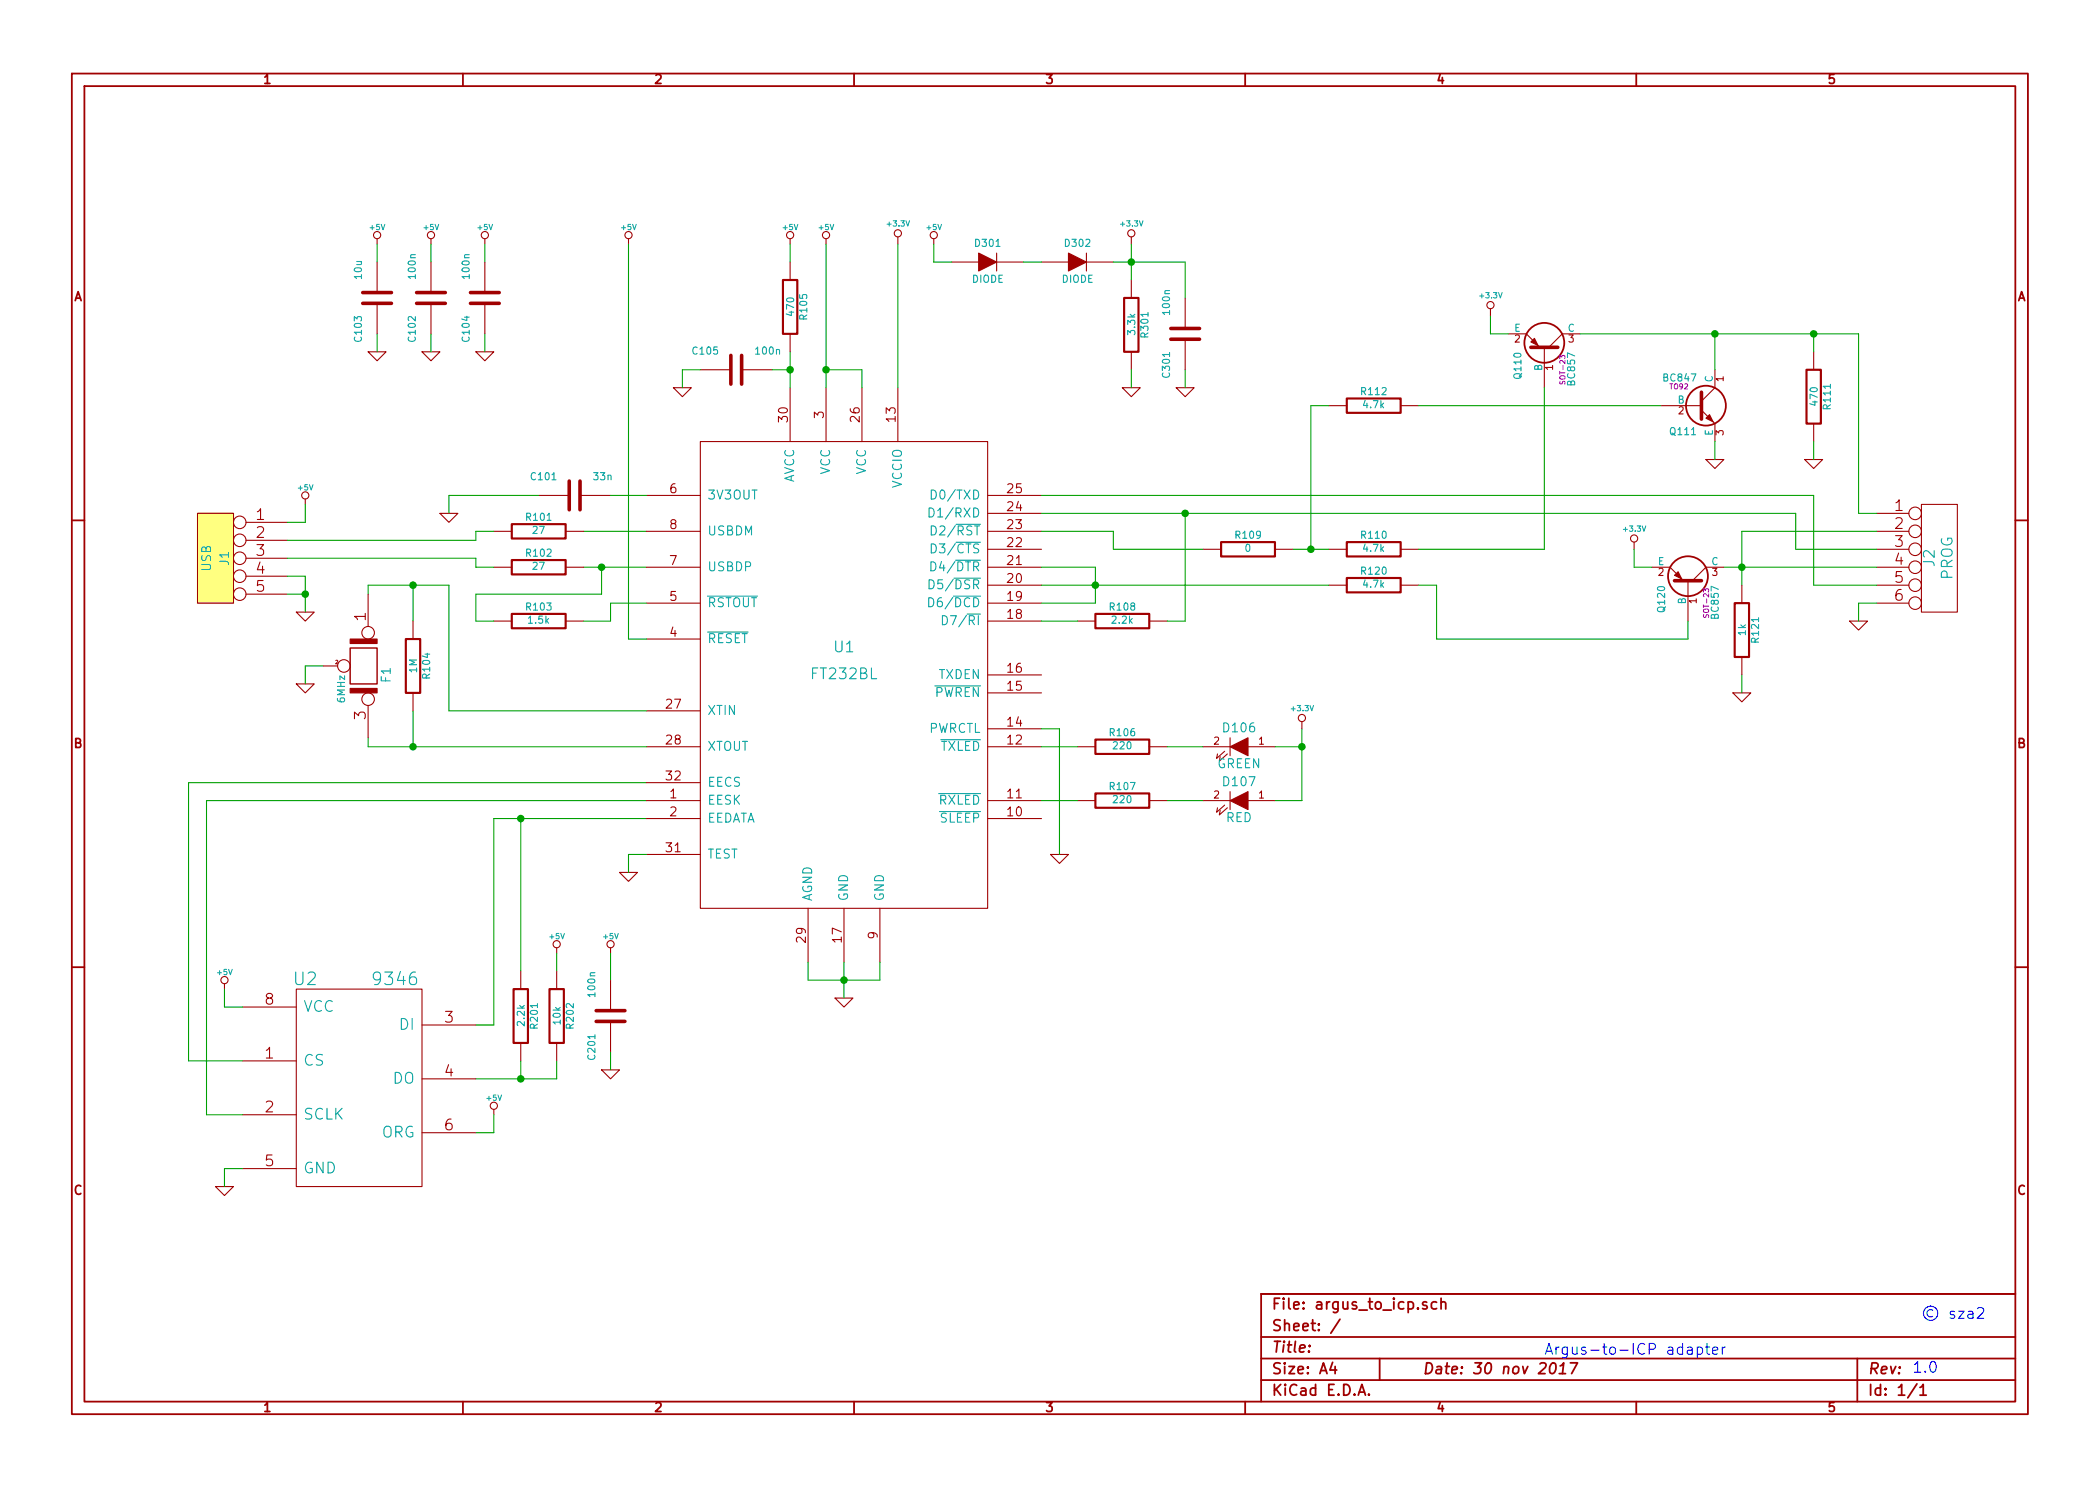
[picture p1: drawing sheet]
EESchema Schematic File Version 2
LIBS:power
LIBS:device
LIBS:transistors
LIBS:conn
LIBS:linear
LIBS:regul
LIBS:74xx
LIBS:cmos4000
LIBS:adc-dac
LIBS:memory
LIBS:xilinx
LIBS:special
LIBS:microcontrollers
LIBS:dsp
LIBS:microchip
LIBS:analog_switches
LIBS:motorola
LIBS:texas
LIBS:intel
LIBS:audio
LIBS:interface
LIBS:digital-audio
LIBS:philips
LIBS:display
LIBS:cypress
LIBS:siliconi
LIBS:opto
LIBS:atmel
LIBS:contrib
LIBS:valves
LIBS:argus_to_icp-cache
EELAYER 27 0
EELAYER END
$Descr A4 11693 8268
encoding utf-8
Sheet 1 1
Title ""
Date "30 nov 2017"
Rev ""
Comp ""
Comment1 ""
Comment2 ""
Comment3 ""
Comment4 ""
$EndDescr
$Comp
L 9346 U2
U 1 1
P 2000 6050
F 0 "U2" H 1700 6650 70  0000 C CNN
F 1 "9346" H 2200 6650 70  0000 C CNN
F 2 "" H 2000 6050 60  0000 C CNN
F 3 "" H 2000 6050 60  0000 C CNN
	1    2000 6050
	1    0    0    -1  
$EndComp
Wire Wire Line
	1050 4350 3600 4350
Wire Wire Line
	1050 4350 1050 5900
Wire Wire Line
	1050 5900 1350 5900
Wire Wire Line
	1150 4450 3600 4450
Wire Wire Line
	1150 4450 1150 6200
Wire Wire Line
	1150 6200 1350 6200
Wire Wire Line
	2750 4550 3600 4550
$Comp
L R R201
U 1 1
P 2900 5650
F 0 "R201" V 2980 5650 40  0000 C CNN
F 1 "2.2k" V 2907 5651 40  0000 C CNN
F 2 "~" V 2830 5650 30  0000 C CNN
F 3 "~" H 2900 5650 30  0000 C CNN
	1    2900 5650
	1    0    0    -1  
$EndComp
$Comp
L GND #PWR?
U 1 1
P 1250 6600
F 0 "#PWR?" H 1250 6600 30  0001 C CNN
F 1 "GND" H 1250 6530 30  0001 C CNN
F 2 "" H 1250 6600 60  0000 C CNN
F 3 "" H 1250 6600 60  0000 C CNN
	1    1250 6600
	1    0    0    -1  
$EndComp
$Comp
L GND #PWR?
U 1 1
P 4700 5550
F 0 "#PWR?" H 4700 5550 30  0001 C CNN
F 1 "GND" H 4700 5480 30  0001 C CNN
F 2 "" H 4700 5550 60  0000 C CNN
F 3 "" H 4700 5550 60  0000 C CNN
	1    4700 5550
	1    0    0    -1  
$EndComp
Wire Wire Line
	1350 6500 1250 6500
$Comp
L CONN_5 J1
U 1 1
P 1200 3100
F 0 "J1" V 1150 3100 50  0000 C CNN
F 1 "USB" V 1250 3100 50  0000 C CNN
F 2 "" H 1200 3100 60  0000 C CNN
F 3 "" H 1200 3100 60  0000 C CNN
	1    1200 3100
	-1   0    0    -1  
$EndComp
Wire Wire Line
	3250 3150 3600 3150
Wire Wire Line
	3250 2950 3600 2950
$Comp
L GND #PWR?
U 1 1
P 1700 3400
F 0 "#PWR?" H 1700 3400 30  0001 C CNN
F 1 "GND" H 1700 3330 30  0001 C CNN
F 2 "" H 1700 3400 60  0000 C CNN
F 3 "" H 1700 3400 60  0000 C CNN
	1    1700 3400
	1    0    0    -1  
$EndComp
Wire Wire Line
	1600 3200 1700 3200
Wire Wire Line
	1600 3300 1700 3300
Connection ~ 1700 3300
$Comp
L +5V #PWR?
U 1 1
P 1700 2800
F 0 "#PWR?" H 1700 2890 20  0001 C CNN
F 1 "+5V" H 1700 2890 30  0000 C CNN
F 2 "" H 1700 2800 60  0000 C CNN
F 3 "" H 1700 2800 60  0000 C CNN
	1    1700 2800
	1    0    0    -1  
$EndComp
$Comp
L +5V #PWR?
U 1 1
P 4600 1350
F 0 "#PWR?" H 4600 1440 20  0001 C CNN
F 1 "+5V" H 4600 1440 30  0000 C CNN
F 2 "" H 4600 1350 60  0000 C CNN
F 3 "" H 4600 1350 60  0000 C CNN
	1    4600 1350
	1    0    0    -1  
$EndComp
Wire Wire Line
	1700 2900 1600 2900
$Comp
L R R101
U 1 1
P 3000 2950
F 0 "R101" V 3080 2950 40  0000 C CNN
F 1 "27" V 3007 2951 40  0000 C CNN
F 2 "~" V 2930 2950 30  0000 C CNN
F 3 "~" H 3000 2950 30  0000 C CNN
	1    3000 2950
	0    -1   -1   0   
$EndComp
$Comp
L R R102
U 1 1
P 3000 3150
F 0 "R102" V 3080 3150 40  0000 C CNN
F 1 "27" V 3007 3151 40  0000 C CNN
F 2 "~" V 2930 3150 30  0000 C CNN
F 3 "~" H 3000 3150 30  0000 C CNN
	1    3000 3150
	0    -1   -1   0   
$EndComp
Wire Wire Line
	2650 3000 2650 2950
Wire Wire Line
	2650 2950 2750 2950
Wire Wire Line
	2650 3100 2650 3150
Wire Wire Line
	2650 3150 2750 3150
$Comp
L +5V #PWR?
U 1 1
P 1250 5500
F 0 "#PWR?" H 1250 5590 20  0001 C CNN
F 1 "+5V" H 1250 5590 30  0000 C CNN
F 2 "" H 1250 5500 60  0000 C CNN
F 3 "" H 1250 5500 60  0000 C CNN
	1    1250 5500
	1    0    0    -1  
$EndComp
Wire Wire Line
	1350 5600 1250 5600
$Comp
L FT232BM U1
U 1 1
P 4700 3750
F 0 "U1" H 4700 3900 60  0000 C CNN
F 1 "FT232BL" H 4700 3750 60  0000 C CNN
F 2 "" H 4700 3750 60  0000 C CNN
F 3 "" H 4700 3750 60  0000 C CNN
	1    4700 3750
	-1   0    0    -1  
$EndComp
$Comp
L LED D106
U 1 1
P 6900 4150
F 0 "D106" H 6900 4250 50  0000 C CNN
F 1 "GREEN" H 6900 4050 50  0000 C CNN
F 2 "~" H 6900 4150 60  0000 C CNN
F 3 "~" H 6900 4150 60  0000 C CNN
	1    6900 4150
	-1   0    0    -1  
$EndComp
$Comp
L R R106
U 1 1
P 6250 4150
F 0 "R106" V 6330 4150 40  0000 C CNN
F 1 "220" V 6257 4151 40  0000 C CNN
F 2 "~" V 6180 4150 30  0000 C CNN
F 3 "~" H 6250 4150 30  0000 C CNN
	1    6250 4150
	0    -1   -1   0   
$EndComp
$Comp
L R R107
U 1 1
P 6250 4450
F 0 "R107" V 6330 4450 40  0000 C CNN
F 1 "220" V 6257 4451 40  0000 C CNN
F 2 "~" V 6180 4450 30  0000 C CNN
F 3 "~" H 6250 4450 30  0000 C CNN
	1    6250 4450
	0    -1   -1   0   
$EndComp
$Comp
L LED D107
U 1 1
P 6900 4450
F 0 "D107" H 6900 4550 50  0000 C CNN
F 1 "RED" H 6900 4350 50  0000 C CNN
F 2 "~" H 6900 4450 60  0000 C CNN
F 3 "~" H 6900 4450 60  0000 C CNN
	1    6900 4450
	-1   0    0    -1  
$EndComp
Wire Wire Line
	5800 4150 6000 4150
Wire Wire Line
	5800 4450 6000 4450
Wire Wire Line
	6500 4150 6700 4150
Wire Wire Line
	6500 4450 6700 4450
$Comp
L +3.3V #PWR?
U 1 1
P 5000 1350
F 0 "#PWR?" H 5000 1310 30  0001 C CNN
F 1 "+3.3V" H 5000 1460 30  0000 C CNN
F 2 "" H 5000 1350 60  0000 C CNN
F 3 "" H 5000 1350 60  0000 C CNN
	1    5000 1350
	1    0    0    -1  
$EndComp
$Comp
L +3.3V #PWR?
U 1 1
P 7250 4050
F 0 "#PWR?" H 7250 4010 30  0001 C CNN
F 1 "+3.3V" H 7250 4160 30  0000 C CNN
F 2 "" H 7250 4050 60  0000 C CNN
F 3 "" H 7250 4050 60  0000 C CNN
	1    7250 4050
	1    0    0    -1  
$EndComp
Wire Wire Line
	7100 4150 7250 4150
Wire Wire Line
	7250 4050 7250 4450
Wire Wire Line
	7250 4450 7100 4450
Connection ~ 7250 4150
$Comp
L +5V #PWR?
U 1 1
P 3500 1350
F 0 "#PWR?" H 3500 1440 20  0001 C CNN
F 1 "+5V" H 3500 1440 30  0000 C CNN
F 2 "" H 3500 1350 60  0000 C CNN
F 3 "" H 3500 1350 60  0000 C CNN
	1    3500 1350
	1    0    0    -1  
$EndComp
Wire Wire Line
	3500 3550 3600 3550
$Comp
L CERAMIC_FILTER F1
U 1 1
P 2000 3700
F 0 "F1" H 2050 3850 50  0000 C CNN
F 1 "6MHz" H 2050 3600 40  0000 L CNN
F 2 "~" H 2000 3700 60  0000 C CNN
F 3 "~" H 2000 3700 60  0000 C CNN
	1    2000 3700
	0    1    1    0   
$EndComp
$Comp
L R R105
U 1 1
P 4400 1700
F 0 "R105" V 4480 1700 40  0000 C CNN
F 1 "470" V 4407 1701 40  0000 C CNN
F 2 "~" V 4330 1700 30  0000 C CNN
F 3 "~" H 4400 1700 30  0000 C CNN
	1    4400 1700
	1    0    0    -1  
$EndComp
$Comp
L +5V #PWR?
U 1 1
P 4400 1350
F 0 "#PWR?" H 4400 1440 20  0001 C CNN
F 1 "+5V" H 4400 1440 30  0000 C CNN
F 2 "" H 4400 1350 60  0000 C CNN
F 3 "" H 4400 1350 60  0000 C CNN
	1    4400 1350
	1    0    0    -1  
$EndComp
$Comp
L GND #PWR?
U 1 1
P 5900 4750
F 0 "#PWR?" H 5900 4750 30  0001 C CNN
F 1 "GND" H 5900 4680 30  0001 C CNN
F 2 "" H 5900 4750 60  0000 C CNN
F 3 "" H 5900 4750 60  0000 C CNN
	1    5900 4750
	1    0    0    -1  
$EndComp
Wire Wire Line
	5800 4050 5900 4050
Wire Wire Line
	5900 4050 5900 4750
$Comp
L GND #PWR?
U 1 1
P 1700 3800
F 0 "#PWR?" H 1700 3800 30  0001 C CNN
F 1 "GND" H 1700 3730 30  0001 C CNN
F 2 "" H 1700 3800 60  0000 C CNN
F 3 "" H 1700 3800 60  0000 C CNN
	1    1700 3800
	1    0    0    -1  
$EndComp
$Comp
L R R104
U 1 1
P 2300 3700
F 0 "R104" V 2380 3700 40  0000 C CNN
F 1 "1M" V 2307 3701 40  0000 C CNN
F 2 "~" V 2230 3700 30  0000 C CNN
F 3 "~" H 2300 3700 30  0000 C CNN
	1    2300 3700
	1    0    0    -1  
$EndComp
Wire Wire Line
	2050 4100 2050 4150
Wire Wire Line
	2050 4150 3600 4150
Wire Wire Line
	2300 3950 2300 4150
Connection ~ 2300 4150
Wire Wire Line
	2050 3300 2050 3250
Wire Wire Line
	2050 3250 2500 3250
Wire Wire Line
	2500 3250 2500 3950
Wire Wire Line
	2500 3950 3600 3950
Wire Wire Line
	2300 3450 2300 3250
Connection ~ 2300 3250
Wire Wire Line
	1800 3700 1700 3700
$Comp
L R R202
U 1 1
P 3100 5650
F 0 "R202" V 3180 5650 40  0000 C CNN
F 1 "10k" V 3107 5651 40  0000 C CNN
F 2 "~" V 3030 5650 30  0000 C CNN
F 3 "~" H 3100 5650 30  0000 C CNN
	1    3100 5650
	1    0    0    -1  
$EndComp
Connection ~ 2900 6000
$Comp
L +5V #PWR?
U 1 1
P 3100 5300
F 0 "#PWR?" H 3100 5390 20  0001 C CNN
F 1 "+5V" H 3100 5390 30  0000 C CNN
F 2 "" H 3100 5300 60  0000 C CNN
F 3 "" H 3100 5300 60  0000 C CNN
	1    3100 5300
	1    0    0    -1  
$EndComp
$Comp
L GND #PWR?
U 1 1
P 3500 4850
F 0 "#PWR?" H 3500 4850 30  0001 C CNN
F 1 "GND" H 3500 4780 30  0001 C CNN
F 2 "" H 3500 4850 60  0000 C CNN
F 3 "" H 3500 4850 60  0000 C CNN
	1    3500 4850
	1    0    0    -1  
$EndComp
Wire Wire Line
	3600 4750 3500 4750
Wire Wire Line
	3500 4750 3500 4850
$Comp
L R R103
U 1 1
P 3000 3450
F 0 "R103" V 3080 3450 40  0000 C CNN
F 1 "1.5k" V 3007 3451 40  0000 C CNN
F 2 "~" V 2930 3450 30  0000 C CNN
F 3 "~" H 3000 3450 30  0000 C CNN
	1    3000 3450
	0    -1   -1   0   
$EndComp
Wire Wire Line
	1600 3000 2650 3000
Wire Wire Line
	1600 3100 2650 3100
Wire Wire Line
	3250 3450 3400 3450
Wire Wire Line
	2750 3450 2650 3450
Wire Wire Line
	2650 3450 2650 3300
Wire Wire Line
	2650 3300 3350 3300
Wire Wire Line
	3350 3300 3350 3150
Connection ~ 3350 3150
Wire Wire Line
	3400 3450 3400 3350
Wire Wire Line
	3400 3350 3600 3350
$Comp
L C C101
U 1 1
P 3200 2750
F 0 "C101" V 3100 2500 40  0000 L CNN
F 1 "33n" V 3100 2850 40  0000 L CNN
F 2 "~" H 3238 2600 30  0000 C CNN
F 3 "~" H 3200 2750 60  0000 C CNN
	1    3200 2750
	0    1    1    0   
$EndComp
Wire Wire Line
	3400 2750 3600 2750
$Comp
L GND #PWR?
U 1 1
P 2500 2850
F 0 "#PWR?" H 2500 2850 30  0001 C CNN
F 1 "GND" H 2500 2780 30  0001 C CNN
F 2 "" H 2500 2850 60  0000 C CNN
F 3 "" H 2500 2850 60  0000 C CNN
	1    2500 2850
	1    0    0    -1  
$EndComp
Wire Wire Line
	3000 2750 2500 2750
Wire Wire Line
	2500 2750 2500 2850
Wire Wire Line
	2900 4550 2900 5400
Wire Wire Line
	2750 4550 2750 5700
Wire Wire Line
	2750 5700 2650 5700
Connection ~ 2900 4550
Wire Wire Line
	2650 6000 3100 6000
$Comp
L +5V #PWR?
U 1 1
P 2750 6200
F 0 "#PWR?" H 2750 6290 20  0001 C CNN
F 1 "+5V" H 2750 6290 30  0000 C CNN
F 2 "" H 2750 6200 60  0000 C CNN
F 3 "" H 2750 6200 60  0000 C CNN
	1    2750 6200
	1    0    0    -1  
$EndComp
Wire Wire Line
	2650 6300 2750 6300
Wire Wire Line
	2750 6300 2750 6200
Wire Wire Line
	1250 5600 1250 5500
Wire Wire Line
	1700 3200 1700 3400
Wire Wire Line
	1700 3700 1700 3800
Text Notes 10650 7650 0    60   ~ 0
1.0
Text Notes 10700 7350 0    60   ~ 0
© sza2
Text Notes 8600 7550 0    60   ~ 0
Argus-to-ICP adapter
Wire Wire Line
	6100 3350 5800 3350
Wire Wire Line
	6100 3150 6100 3350
Wire Wire Line
	5800 3150 6100 3150
Connection ~ 6100 3250
Wire Wire Line
	5800 2950 6200 2950
Wire Wire Line
	5800 2750 10100 2750
Wire Wire Line
	5800 2850 10000 2850
$Comp
L +5V #PWR?
U 1 1
P 2400 1350
F 0 "#PWR?" H 2400 1440 20  0001 C CNN
F 1 "+5V" H 2400 1440 30  0000 C CNN
F 2 "" H 2400 1350 60  0000 C CNN
F 3 "" H 2400 1350 60  0000 C CNN
	1    2400 1350
	1    0    0    -1  
$EndComp
$Comp
L GND #PWR?
U 1 1
P 2400 1950
F 0 "#PWR?" H 2400 1950 30  0001 C CNN
F 1 "GND" H 2400 1880 30  0001 C CNN
F 2 "" H 2400 1950 60  0000 C CNN
F 3 "" H 2400 1950 60  0000 C CNN
	1    2400 1950
	1    0    0    -1  
$EndComp
$Comp
L C C102
U 1 1
P 2400 1650
F 0 "C102" V 2300 1400 40  0000 L CNN
F 1 "100n" V 2300 1750 40  0000 L CNN
F 2 "~" H 2438 1500 30  0000 C CNN
F 3 "~" H 2400 1650 60  0000 C CNN
	1    2400 1650
	1    0    0    -1  
$EndComp
Wire Wire Line
	2400 1350 2400 1450
Wire Wire Line
	2400 1850 2400 1950
$Comp
L +5V #PWR?
U 1 1
P 2100 1350
F 0 "#PWR?" H 2100 1440 20  0001 C CNN
F 1 "+5V" H 2100 1440 30  0000 C CNN
F 2 "" H 2100 1350 60  0000 C CNN
F 3 "" H 2100 1350 60  0000 C CNN
	1    2100 1350
	1    0    0    -1  
$EndComp
$Comp
L GND #PWR?
U 1 1
P 2100 1950
F 0 "#PWR?" H 2100 1950 30  0001 C CNN
F 1 "GND" H 2100 1880 30  0001 C CNN
F 2 "" H 2100 1950 60  0000 C CNN
F 3 "" H 2100 1950 60  0000 C CNN
	1    2100 1950
	1    0    0    -1  
$EndComp
$Comp
L C C103
U 1 1
P 2100 1650
F 0 "C103" V 2000 1400 40  0000 L CNN
F 1 "10u" V 2000 1750 40  0000 L CNN
F 2 "~" H 2138 1500 30  0000 C CNN
F 3 "~" H 2100 1650 60  0000 C CNN
	1    2100 1650
	1    0    0    -1  
$EndComp
Wire Wire Line
	2100 1350 2100 1450
Wire Wire Line
	2100 1850 2100 1950
$Comp
L +5V #PWR?
U 1 1
P 2700 1350
F 0 "#PWR?" H 2700 1440 20  0001 C CNN
F 1 "+5V" H 2700 1440 30  0000 C CNN
F 2 "" H 2700 1350 60  0000 C CNN
F 3 "" H 2700 1350 60  0000 C CNN
	1    2700 1350
	1    0    0    -1  
$EndComp
$Comp
L GND #PWR?
U 1 1
P 2700 1950
F 0 "#PWR?" H 2700 1950 30  0001 C CNN
F 1 "GND" H 2700 1880 30  0001 C CNN
F 2 "" H 2700 1950 60  0000 C CNN
F 3 "" H 2700 1950 60  0000 C CNN
	1    2700 1950
	1    0    0    -1  
$EndComp
$Comp
L C C104
U 1 1
P 2700 1650
F 0 "C104" V 2600 1400 40  0000 L CNN
F 1 "100n" V 2600 1750 40  0000 L CNN
F 2 "~" H 2738 1500 30  0000 C CNN
F 3 "~" H 2700 1650 60  0000 C CNN
	1    2700 1650
	1    0    0    -1  
$EndComp
Wire Wire Line
	2700 1350 2700 1450
Wire Wire Line
	2700 1850 2700 1950
$Comp
L C C105
U 1 1
P 4100 2050
F 0 "C105" V 4000 1800 40  0000 L CNN
F 1 "100n" V 4000 2150 40  0000 L CNN
F 2 "~" H 4138 1900 30  0000 C CNN
F 3 "~" H 4100 2050 60  0000 C CNN
	1    4100 2050
	0    1    1    0   
$EndComp
$Comp
L GND #PWR?
U 1 1
P 3800 2150
F 0 "#PWR?" H 3800 2150 30  0001 C CNN
F 1 "GND" H 3800 2080 30  0001 C CNN
F 2 "" H 3800 2150 60  0000 C CNN
F 3 "" H 3800 2150 60  0000 C CNN
	1    3800 2150
	1    0    0    -1  
$EndComp
Wire Wire Line
	4300 2050 4400 2050
Connection ~ 4400 2050
Wire Wire Line
	3900 2050 3800 2050
Wire Wire Line
	3800 2050 3800 2150
$Comp
L +5V #PWR?
U 1 1
P 3400 5300
F 0 "#PWR?" H 3400 5390 20  0001 C CNN
F 1 "+5V" H 3400 5390 30  0000 C CNN
F 2 "" H 3400 5300 60  0000 C CNN
F 3 "" H 3400 5300 60  0000 C CNN
	1    3400 5300
	1    0    0    -1  
$EndComp
$Comp
L GND #PWR?
U 1 1
P 3400 5950
F 0 "#PWR?" H 3400 5950 30  0001 C CNN
F 1 "GND" H 3400 5880 30  0001 C CNN
F 2 "" H 3400 5950 60  0000 C CNN
F 3 "" H 3400 5950 60  0000 C CNN
	1    3400 5950
	1    0    0    -1  
$EndComp
$Comp
L C C201
U 1 1
P 3400 5650
F 0 "C201" V 3300 5400 40  0000 L CNN
F 1 "100n" V 3300 5750 40  0000 L CNN
F 2 "~" H 3438 5500 30  0000 C CNN
F 3 "~" H 3400 5650 60  0000 C CNN
	1    3400 5650
	1    0    0    -1  
$EndComp
Wire Wire Line
	3400 5300 3400 5450
Wire Wire Line
	3400 5850 3400 5950
Wire Wire Line
	2900 5900 2900 6000
Wire Wire Line
	3100 6000 3100 5900
Wire Wire Line
	3100 5300 3100 5400
$Comp
L +5V #PWR?
U 1 1
P 5200 1350
F 0 "#PWR?" H 5200 1440 20  0001 C CNN
F 1 "+5V" H 5200 1440 30  0000 C CNN
F 2 "" H 5200 1350 60  0000 C CNN
F 3 "" H 5200 1350 60  0000 C CNN
	1    5200 1350
	1    0    0    -1  
$EndComp
$Comp
L +3.3V #PWR?
U 1 1
P 6300 1350
F 0 "#PWR?" H 6300 1310 30  0001 C CNN
F 1 "+3.3V" H 6300 1460 30  0000 C CNN
F 2 "" H 6300 1350 60  0000 C CNN
F 3 "" H 6300 1350 60  0000 C CNN
	1    6300 1350
	1    0    0    -1  
$EndComp
$Comp
L DIODE D301
U 1 1
P 5500 1450
F 0 "D301" H 5500 1550 40  0000 C CNN
F 1 "DIODE" H 5500 1350 40  0000 C CNN
F 2 "~" H 5500 1450 60  0000 C CNN
F 3 "~" H 5500 1450 60  0000 C CNN
	1    5500 1450
	1    0    0    -1  
$EndComp
$Comp
L DIODE D302
U 1 1
P 6000 1450
F 0 "D302" H 6000 1550 40  0000 C CNN
F 1 "DIODE" H 6000 1350 40  0000 C CNN
F 2 "~" H 6000 1450 60  0000 C CNN
F 3 "~" H 6000 1450 60  0000 C CNN
	1    6000 1450
	1    0    0    -1  
$EndComp
$Comp
L R R301
U 1 1
P 6300 1800
F 0 "R301" V 6380 1800 40  0000 C CNN
F 1 "3.3k" V 6307 1801 40  0000 C CNN
F 2 "~" V 6230 1800 30  0000 C CNN
F 3 "~" H 6300 1800 30  0000 C CNN
	1    6300 1800
	1    0    0    -1  
$EndComp
$Comp
L GND #PWR?
U 1 1
P 6300 2150
F 0 "#PWR?" H 6300 2150 30  0001 C CNN
F 1 "GND" H 6300 2080 30  0001 C CNN
F 2 "" H 6300 2150 60  0000 C CNN
F 3 "" H 6300 2150 60  0000 C CNN
	1    6300 2150
	1    0    0    -1  
$EndComp
Wire Wire Line
	6300 2150 6300 2050
Wire Wire Line
	5200 1450 5200 1350
Connection ~ 6300 1450
Wire Wire Line
	5200 1450 5300 1450
Wire Wire Line
	5700 1450 5800 1450
Wire Wire Line
	6300 1350 6300 1550
Wire Wire Line
	6200 1450 6600 1450
$Comp
L CONN_6 J2
U 1 1
P 10800 3100
F 0 "J2" V 10750 3100 60  0000 C CNN
F 1 "PROG" V 10850 3100 60  0000 C CNN
F 2 "" H 10800 3100 60  0000 C CNN
F 3 "" H 10800 3100 60  0000 C CNN
	1    10800 3100
	1    0    0    -1  
$EndComp
Wire Wire Line
	10100 2750 10100 3250
Wire Wire Line
	10100 3250 10450 3250
Wire Wire Line
	10000 2850 10000 3050
Wire Wire Line
	10000 3050 10450 3050
Wire Wire Line
	9700 2950 10450 2950
Wire Wire Line
	9600 3150 10450 3150
$Comp
L GND #PWR?
U 1 1
P 10350 3450
F 0 "#PWR?" H 10350 3450 30  0001 C CNN
F 1 "GND" H 10350 3380 30  0001 C CNN
F 2 "" H 10350 3450 60  0000 C CNN
F 3 "" H 10350 3450 60  0000 C CNN
	1    10350 3450
	1    0    0    -1  
$EndComp
Wire Wire Line
	10450 3350 10350 3350
Wire Wire Line
	10350 3350 10350 3450
$Comp
L R R108
U 1 1
P 6250 3450
F 0 "R108" V 6330 3450 40  0000 C CNN
F 1 "2.2k" V 6257 3451 40  0000 C CNN
F 2 "~" V 6180 3450 30  0000 C CNN
F 3 "~" H 6250 3450 30  0000 C CNN
	1    6250 3450
	0    -1   -1   0   
$EndComp
$Comp
L GND #PWR?
U 1 1
P 6600 2150
F 0 "#PWR?" H 6600 2150 30  0001 C CNN
F 1 "GND" H 6600 2080 30  0001 C CNN
F 2 "" H 6600 2150 60  0000 C CNN
F 3 "" H 6600 2150 60  0000 C CNN
	1    6600 2150
	1    0    0    -1  
$EndComp
$Comp
L C C301
U 1 1
P 6600 1850
F 0 "C301" V 6500 1600 40  0000 L CNN
F 1 "100n" V 6500 1950 40  0000 L CNN
F 2 "~" H 6638 1700 30  0000 C CNN
F 3 "~" H 6600 1850 60  0000 C CNN
	1    6600 1850
	1    0    0    -1  
$EndComp
Wire Wire Line
	6600 1450 6600 1650
Wire Wire Line
	6600 2050 6600 2150
$Comp
L R R109
U 1 1
P 6950 3050
F 0 "R109" V 7030 3050 40  0000 C CNN
F 1 "0" V 6957 3051 40  0000 C CNN
F 2 "~" V 6880 3050 30  0000 C CNN
F 3 "~" H 6950 3050 30  0000 C CNN
	1    6950 3050
	0    -1   -1   0   
$EndComp
$Comp
L R R110
U 1 1
P 7650 3050
F 0 "R110" V 7730 3050 40  0000 C CNN
F 1 "4.7k" V 7657 3051 40  0000 C CNN
F 2 "~" V 7580 3050 30  0000 C CNN
F 3 "~" H 7650 3050 30  0000 C CNN
	1    7650 3050
	0    -1   -1   0   
$EndComp
$Comp
L R R120
U 1 1
P 7650 3250
F 0 "R120" V 7730 3250 40  0000 C CNN
F 1 "4.7k" V 7657 3251 40  0000 C CNN
F 2 "~" V 7580 3250 30  0000 C CNN
F 3 "~" H 7650 3250 30  0000 C CNN
	1    7650 3250
	0    -1   -1   0   
$EndComp
Wire Wire Line
	7200 3050 7400 3050
Wire Wire Line
	5800 3450 6000 3450
Wire Wire Line
	6500 3450 6600 3450
Wire Wire Line
	6600 3450 6600 2850
Connection ~ 6600 2850
Wire Wire Line
	6200 2950 6200 3050
Wire Wire Line
	6200 3050 6700 3050
Wire Wire Line
	5800 3250 7400 3250
$Comp
L BC857 Q120
U 1 1
P 9400 3250
F 0 "Q120" H 9400 3101 40  0000 R CNN
F 1 "BC857" H 9400 3400 40  0000 R CNN
F 2 "SOT-23" H 9300 3352 29  0000 C CNN
F 3 "" H 9400 3250 60  0000 C CNN
	1    9400 3250
	0    1    -1   0   
$EndComp
$Comp
L BC857 Q110
U 1 1
P 8600 1950
F 0 "Q110" H 8600 1801 40  0000 R CNN
F 1 "BC857" H 8600 2100 40  0000 R CNN
F 2 "SOT-23" H 8500 2052 29  0000 C CNN
F 3 "" H 8600 1950 60  0000 C CNN
	1    8600 1950
	0    1    -1   0   
$EndComp
$Comp
L BC547 Q111
U 1 1
P 9450 2250
F 0 "Q111" H 9450 2101 40  0000 R CNN
F 1 "BC847" H 9450 2400 40  0000 R CNN
F 2 "TO92" H 9350 2352 29  0000 C CNN
F 3 "" H 9450 2250 60  0000 C CNN
	1    9450 2250
	1    0    0    -1  
$EndComp
Wire Wire Line
	7900 3250 8000 3250
Wire Wire Line
	8000 3250 8000 3550
Wire Wire Line
	8000 3550 9400 3550
Wire Wire Line
	9400 3550 9400 3450
$Comp
L +3.3V #PWR?
U 1 1
P 9100 3050
F 0 "#PWR?" H 9100 3010 30  0001 C CNN
F 1 "+3.3V" H 9100 3160 30  0000 C CNN
F 2 "" H 9100 3050 60  0000 C CNN
F 3 "" H 9100 3050 60  0000 C CNN
	1    9100 3050
	1    0    0    -1  
$EndComp
Wire Wire Line
	9100 3050 9100 3150
Wire Wire Line
	9100 3150 9200 3150
$Comp
L R R121
U 1 1
P 9700 3500
F 0 "R121" V 9780 3500 40  0000 C CNN
F 1 "1k" V 9707 3501 40  0000 C CNN
F 2 "~" V 9630 3500 30  0000 C CNN
F 3 "~" H 9700 3500 30  0000 C CNN
	1    9700 3500
	1    0    0    -1  
$EndComp
$Comp
L GND #PWR?
U 1 1
P 9700 3850
F 0 "#PWR?" H 9700 3850 30  0001 C CNN
F 1 "GND" H 9700 3780 30  0001 C CNN
F 2 "" H 9700 3850 60  0000 C CNN
F 3 "" H 9700 3850 60  0000 C CNN
	1    9700 3850
	1    0    0    -1  
$EndComp
Wire Wire Line
	9700 3750 9700 3850
Wire Wire Line
	8600 2150 8600 3050
Wire Wire Line
	8600 3050 7900 3050
$Comp
L +3.3V #PWR?
U 1 1
P 8300 1750
F 0 "#PWR?" H 8300 1710 30  0001 C CNN
F 1 "+3.3V" H 8300 1860 30  0000 C CNN
F 2 "" H 8300 1750 60  0000 C CNN
F 3 "" H 8300 1750 60  0000 C CNN
	1    8300 1750
	1    0    0    -1  
$EndComp
Wire Wire Line
	8300 1750 8300 1850
Wire Wire Line
	8300 1850 8400 1850
Wire Wire Line
	10350 2850 10450 2850
Wire Wire Line
	10350 1850 10350 2850
$Comp
L R R111
U 1 1
P 10100 2200
F 0 "R111" V 10180 2200 40  0000 C CNN
F 1 "470" V 10107 2201 40  0000 C CNN
F 2 "~" V 10030 2200 30  0000 C CNN
F 3 "~" H 10100 2200 30  0000 C CNN
	1    10100 2200
	1    0    0    -1  
$EndComp
Wire Wire Line
	9700 2950 9700 3250
Connection ~ 9700 3150
$Comp
L GND #PWR?
U 1 1
P 10100 2550
F 0 "#PWR?" H 10100 2550 30  0001 C CNN
F 1 "GND" H 10100 2480 30  0001 C CNN
F 2 "" H 10100 2550 60  0000 C CNN
F 3 "" H 10100 2550 60  0000 C CNN
	1    10100 2550
	1    0    0    -1  
$EndComp
Wire Wire Line
	10100 2450 10100 2550
Wire Wire Line
	10100 1850 10100 1950
Connection ~ 10100 1850
$Comp
L GND #PWR?
U 1 1
P 9550 2550
F 0 "#PWR?" H 9550 2550 30  0001 C CNN
F 1 "GND" H 9550 2480 30  0001 C CNN
F 2 "" H 9550 2550 60  0000 C CNN
F 3 "" H 9550 2550 60  0000 C CNN
	1    9550 2550
	1    0    0    -1  
$EndComp
Wire Wire Line
	9550 2450 9550 2550
Wire Wire Line
	10350 1850 8800 1850
Wire Wire Line
	9550 2050 9550 1850
Connection ~ 9550 1850
$Comp
L R R112
U 1 1
P 7650 2250
F 0 "R112" V 7730 2250 40  0000 C CNN
F 1 "4.7k" V 7657 2251 40  0000 C CNN
F 2 "~" V 7580 2250 30  0000 C CNN
F 3 "~" H 7650 2250 30  0000 C CNN
	1    7650 2250
	0    -1   -1   0   
$EndComp
Wire Wire Line
	7400 2250 7300 2250
Wire Wire Line
	7300 2250 7300 3050
Connection ~ 7300 3050
Wire Wire Line
	7900 2250 9250 2250
Wire Wire Line
	4800 2150 4800 2050
Wire Wire Line
	4800 2050 4600 2050
Connection ~ 4600 2050
Wire Wire Line
	4500 5350 4500 5450
Wire Wire Line
	4500 5450 4900 5450
Wire Wire Line
	4900 5450 4900 5350
Wire Wire Line
	4700 5350 4700 5550
Connection ~ 4700 5450
Wire Wire Line
	4400 1950 4400 2150
Wire Wire Line
	4400 1350 4400 1450
Wire Wire Line
	4600 1350 4600 2150
Wire Wire Line
	5000 1350 5000 2150
Wire Wire Line
	3500 1350 3500 3550
Wire Wire Line
	1700 2800 1700 2900
Wire Wire Line
	1250 6500 1250 6600
$EndSCHEMATC
